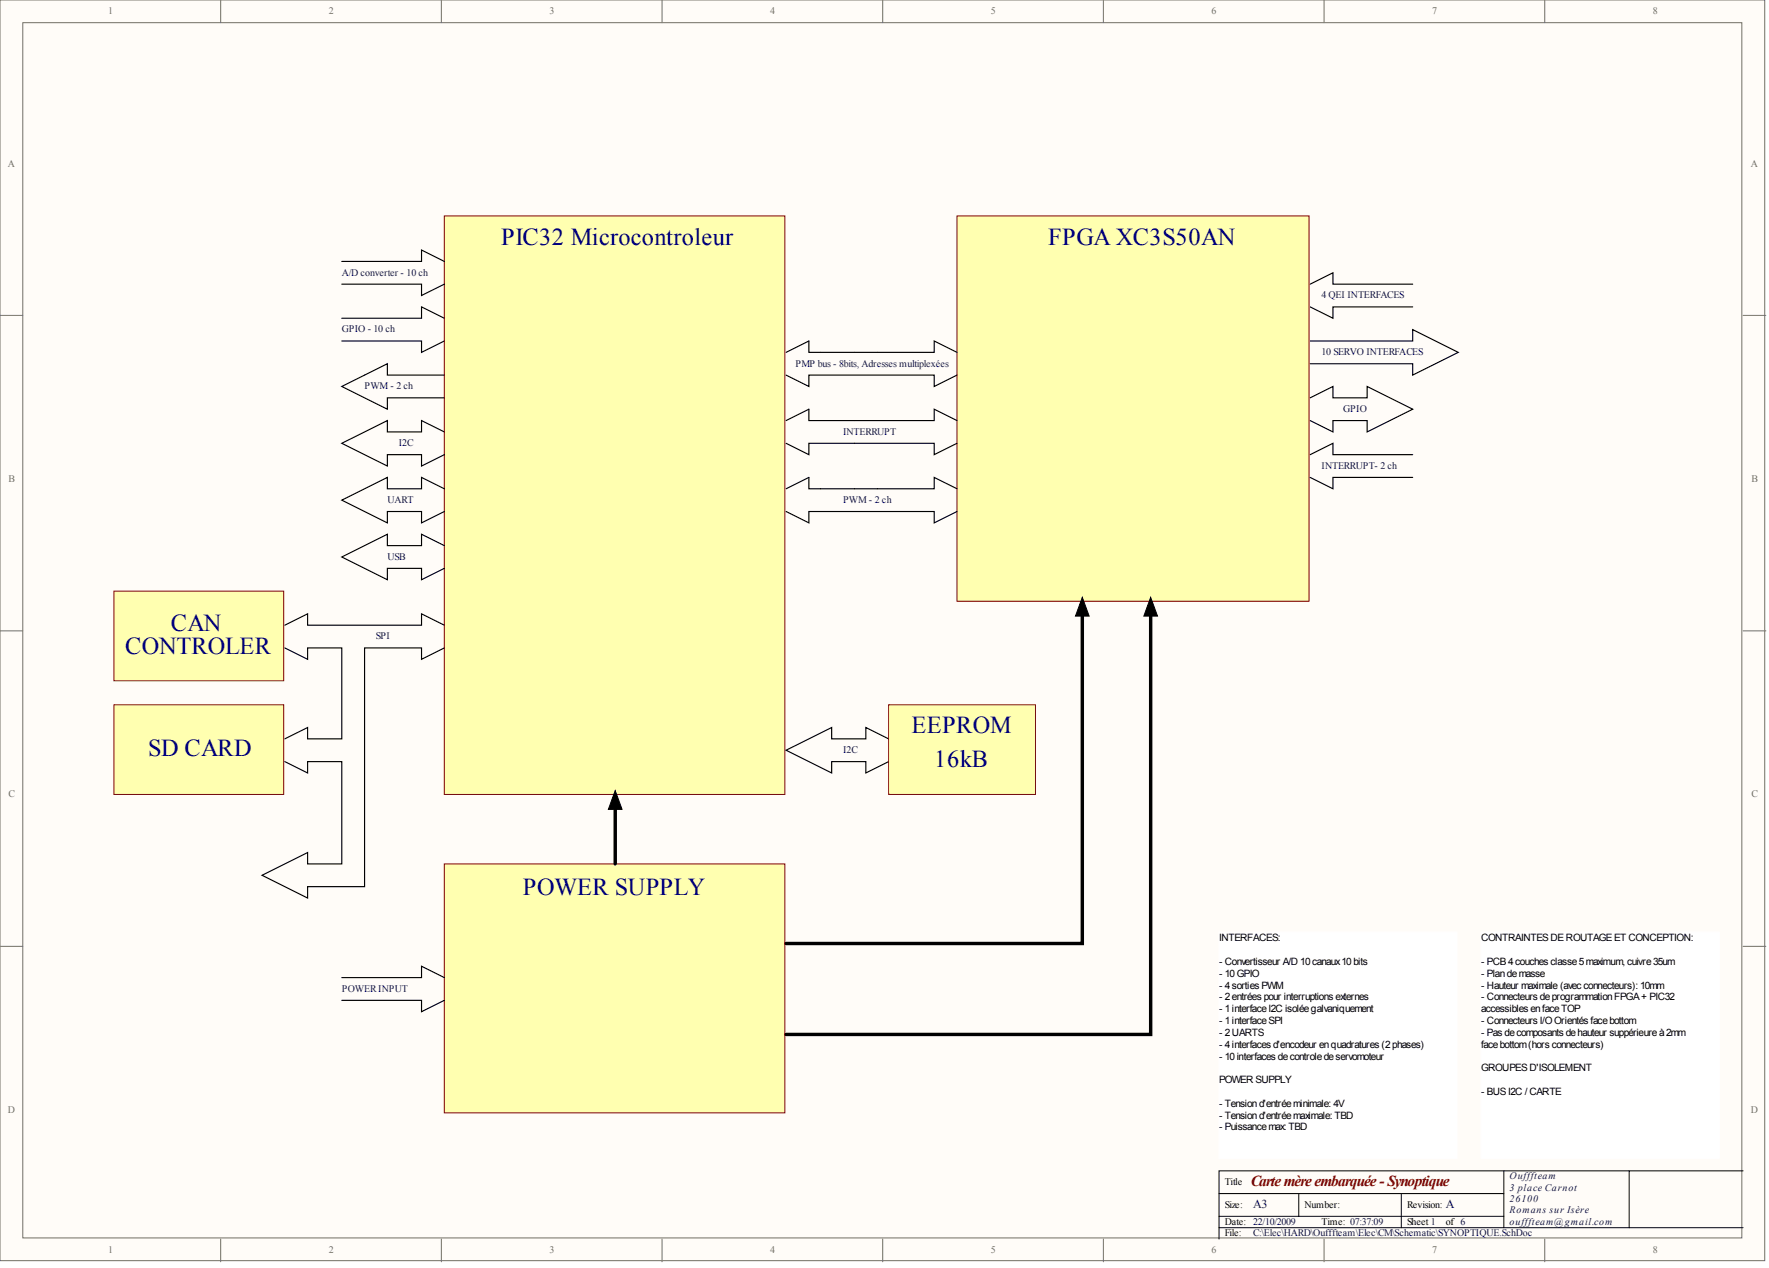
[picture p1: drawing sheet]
<svg xmlns="http://www.w3.org/2000/svg" width="393mm" height="282mm" viewBox="0 0 393 282" stroke-linecap="round" stroke-linejoin="round" font-family="sans-serif">
<g fill="#fffcf8" stroke="#716f64" stroke-width=".22">
<path d="M0 0h392.4v280.2h-392.4z"/>
<path d="M5.1 5h382.2v270.2h-382.2z"/>
</g>
<g fill="none" stroke="#716f64" stroke-width=".22">
<path d="M49.1 0v5M98.1 0v5M147.2 0v5M196.3 0v5M245.3 0v5M294.4 0v5M343.5 0v5M0 70.1h5.1M387.6 70.1h5.1M0 140.2h5.1M387.6 140.2h5.1M0 210.4h5.1"/>
<path d="M387.6 210.4h5.1M49.1 275.4v5.1M98.1 275.4v5.1M147.2 275.4v5.1M196.3 275.4v5.1M245.3 275.4v5.1M294.4 275.4v5.1M343.5 275.4v5.1"/>
</g>
<path d="M271.1 265.3h63.3M271.1 272.9h116.5M271.1 270.4h63.3M288.8 265.3v5.1M311.6 265.3v7.6M334.4 260.3v12.6M362.3 260.3h-91.2v15.1M387.6 260.3h-25.3v12.6" fill="none" stroke="#000" stroke-width=".22"/>
<g fill="#ffffb0" stroke="#800000" stroke-width=".22">
<path d="M98.8 48h75.7v128.6h-75.7z"/>
<path d="M212.8 48h78.3v85.7h-78.3z"/>
</g>
<path d="M174.8 78.3l5.1-2.5v2.5h2.5M195.1 78.3h12.6v-2.5l5.1 2.5M174.8 83.4l5.1 2.5v-2.5h27.8v2.5l5.1-2.5" fill="none" stroke="#000" stroke-width=".25"/>
<path d="M98.8 192h75.7v55.4h-75.7z" fill="#ffffb0" stroke="#800000" stroke-width=".22"/>
<path d="M240.7 133.9v75.8h-65.9M255.9 133.9v96.1h-81.1M136.8 176.9v15.1" fill="none" stroke="#000" stroke-width=".76"/>
<path d="M240.7 132.8l1.5 4.2h-3.1zM255.9 132.8l1.5 4.2h-3.1zM136.8 175.7l1.5 4.2h-3z" fill="#000" stroke="#000" stroke-width=".22"/>
<g fill="none" stroke="#000" stroke-width=".25">
<path d="M76 58.1h17.7v-2.5l5.1 2.5M76 63.2h17.7v2.5l5.1-2.5M76 70.7h17.7v-2.5l5.1 2.5M76 75.8h17.7v2.5l5.1-2.5M182.4 78.3h12.7M291.3 63.2l5.1-2.6v2.6h17.7M291.3 68.2l5.1 2.5v-2.5h17.7M291.3 75.8h22.8v-2.5l10.2 5-10.2 5.1v-2.5h-22.8M98.8 83.4h-12.7v-2.5l-10.1 5 10.1 5.1v-2.6h12.7M98.8 96l-5.1-2.5v2.5h-7.6v-2.5l-10.1 5 10.1 5.1v-2.5h7.6v2.5l5.1-2.5M174.8 93.5l5.1-2.5v2.5h27.8v-2.5l5.1 2.5M174.8 98.5l5.1 2.6v-2.6h27.8v2.6l5.1-2.6"/>
<path d="M291.3 88.4l5.1-2.5v2.5h7.6v-2.5l10.1 5.1-10.1 5v-2.5h-7.6v2.5l-5.1-2.5M98.8 108.7l-5.1-2.6v2.6h-7.6v-2.6l-10.1 5.1 10.1 5v-2.5h7.6v2.5l5.1-2.5M291.3 101.1l5.1-2.6v2.6h17.7M291.3 106.1l5.1 2.6v-2.6h17.7M98.8 121.3l-5.1-2.5v2.5h-7.6v-2.5l-10.1 5 10.1 5.1v-2.6h7.6v2.6l5.1-2.6M197.6 164.2l-5.1-2.5v2.5h-7.6v-2.5l-10.1 5.1 10.1 5v-2.5h7.6v2.5l5.1-2.5M76 217.3h17.7v-2.5l5.1 2.5M76 222.4h17.7v2.5l5.1-2.5"/>
</g>
<g fill="#fff" stroke="#fff" stroke-width=".22">
<path d="M271.1 207.2h52.9v50.3h-52.9z"/>
<path d="M329.3 207.2h53v50.3h-53z"/>
</g>
<path d="M197.6 156.7h32.6v19.9h-32.6z" fill="#ffffb0" stroke="#800000" stroke-width=".22"/>
<path d="M174.8 108.7l5.1-2.6v2.6h27.8v-2.6l5.1 2.6M174.8 113.7l5.1 2.5v-2.5h27.8v2.5l5.1-2.5" fill="none" stroke="#000" stroke-width=".25"/>
<g fill="#ffffb0" stroke="#800000" stroke-width=".22">
<path d="M25.3 131.4h37.8v19.9h-37.8z"/>
<path d="M25.3 156.7h37.8v19.9h-37.8z"/>
</g>
<path d="M63.3 139l5.1-2.5v2.5h25.3v-2.5l5.1 2.5M63.3 144l5.1 2.6v-2.6h7.6v20.2h-7.6v-2.5l-5.1 2.5M98.8 144l-5.1 2.6v-2.6h-12.6v53.1h-12.7v2.5l-10.1-5 10.1-5.1v2.5h7.6v-22.7h-7.6v2.5l-5.1-2.5" fill="none" stroke="#000" stroke-width=".25"/>
<g font-size="5.4" fill="#000080">
<text x="111.5" y="54.4">PIC32 Microcontroleur</text>
<text x="233.1" y="54.4">FPGA XC3S50AN</text>
<text x="38" y="140.3">CAN</text>
<text x="27.9" y="145.3">CONTROLER</text>
<text x="202.7" y="163">EEPROM</text>
<text x="32.9" y="168.1">SD CARD</text>
<text x="207.7" y="170.6">16kB</text>
<text x="116.3" y="198.9">POWER SUPPLY</text>
</g>
<text font-size="3.4" fill="#800000" x="278.1" y="263.7">Carte mère embarquée - Synoptique</text>
<g font-size="2.7" fill="#000080">
<text x="278.7" y="268.6">A3</text>
<text x="321.5" y="268.6">A</text>
</g>
<g font-size="2.2" fill="#716f64">
<text x="24" y="3.2">1</text>
<text x="73.1" y="3.2">2</text>
<text x="122.2" y="3.2">3</text>
<text x="171.2" y="3.2">4</text>
<text x="220.3" y="3.2">5</text>
<text x="269.4" y="3.2">6</text>
<text x="318.5" y="3.2">7</text>
<text x="367.5" y="3.2">8</text>
<text x="1.7" y="37">A</text>
<text x="389.3" y="37">A</text>
<text x="1.9" y="107.1">B</text>
<text x="389.5" y="107.1">B</text>
<text x="1.9" y="177.3">C</text>
<text x="389.5" y="177.3">C</text>
<text x="1.7" y="247.4">D</text>
<text x="389.3" y="247.4">D</text>
<text x="24" y="278.6">1</text>
<text x="73.1" y="278.6">2</text>
<text x="122.2" y="278.6">3</text>
<text x="171.2" y="278.6">4</text>
<text x="220.3" y="278.6">5</text>
<text x="269.4" y="278.6">6</text>
<text x="318.5" y="278.6">7</text>
<text x="367.5" y="278.6">8</text>
</g>
<g font-size="2.2" fill="#000080">
<text x="76" y="61.3">A/D converter - 10 ch</text>
<text x="293.9" y="66.3">4 QEI INTERFACES</text>
<text x="76" y="73.9">GPIO - 10 ch</text>
<text x="176.9" y="81.5">PMP bus - 8bits, Adresses multiplexées</text>
<text x="293.9" y="78.9">10 SERVO INTERFACES</text>
<text x="81.1" y="86.5">PWM - 2 ch</text>
<text x="298.7" y="91.6">GPIO</text>
<text x="88.7" y="99.2">I2C</text>
<text x="187.5" y="96.6">INTERRUPT</text>
<text x="293.9" y="104.2">INTERRUPT- 2 ch</text>
<text x="86.1" y="111.8">UART</text>
<text x="187.5" y="111.8">PWM - 2 ch</text>
<text x="86.1" y="124.4">USB</text>
<text x="83.6" y="142.1">SPI</text>
<text x="187.5" y="167.4">I2C</text>
<text x="76" y="220.5">POWERINPUT</text>
<text x="335.7" y="262.2">Oufffteam</text>
<text x="335.7" y="264.7">3 place Carnot</text>
<text x="335.7" y="267.2">26100</text>
<text x="335.7" y="269.7">Romans sur Isère</text>
<text x="278.7" y="274.8">C:\Elec\HARD\Oufffteam\Elec\CM\Schematic\SYNOPTIQUE.SchDoc</text>
<text x="335.7" y="272.3">oufffteam@gmail.com</text>
</g>
<g font-size="2.2">
<text x="271.1" y="209.2">I</text>
<text x="271.6" y="209.2">NTERFACES:</text>
<text x="329.3" y="209.2">CONTRAINTESDEROUTAGEET CONCEPTION:</text>
<text x="271.1" y="214.5">- Convertisseur A/D 10canaux10bits</text>
<text x="329.3" y="214.5">- PCB4couches classe5maximum, cuivre35um</text>
<text x="271.1" y="217.1">- 10GPIO</text>
<text x="271.1" y="219.8">- 4sorties PWM</text>
<text x="329.3" y="217.1">- Plandemasse</text>
<text x="329.3" y="219.8">- Hauteur maximale (avec connecteurs): 10mm</text>
<text x="271.1" y="222.4">- 2entrées pour interruptions externes</text>
<text x="271.1" y="225">- 1interfaceI2C isoléegalvaniquement</text>
<text x="271.1" y="227.6">- 1interfaceSPI</text>
<text x="329.3" y="222.4">- Connecteurs deprogrammationFPGA+ PIC32</text>
<text x="329.3" y="225">accessibles enfaceTOP</text>
<text x="329.3" y="227.6">- Connecteurs I/OOrientés facebottom</text>
<text x="271.1" y="230.3">- 2UARTS</text>
<text x="271.1" y="232.9">- 4interfaces d'encodeur enquadratures (2phases)</text>
<text x="329.3" y="230.3">- Pas decomposants dehauteur suppérieureà2mm</text>
<text x="329.3" y="232.9">facebottom(hors connecteurs)</text>
<text x="271.1" y="235.5">- 10interfaces decontroledeservomoteur</text>
<text x="329.3" y="238.2">GROUPESD'ISOLEMENT</text>
<text x="271.1" y="240.8">POWER SUPPLY</text>
<text x="329.3" y="243.4">- BUSI2C / CARTE</text>
<text x="271.1" y="246">- Tensiond'entréeminimale: 4V</text>
<text x="271.1" y="248.7">- Tensiond'entréemaximale: TBD</text>
<text x="271.1" y="251.3">- Puissancemax: TBD</text>
<text x="272.3" y="263.4">Title</text>
<text x="272.3" y="268.5">Size:</text>
<text x="290.1" y="268.5">Number:</text>
<text x="312.9" y="268.5">Revision:</text>
<text x="272.3" y="272.3">Date: 22/10/2009</text>
<text x="272.3" y="274.8">File:</text>
<text x="293.9" y="272.3">Time: 07:37:09</text>
<text x="312.9" y="272.3">Sheet 1</text>
<text x="321.5" y="272.3">of 6</text>
</g>
</svg>
